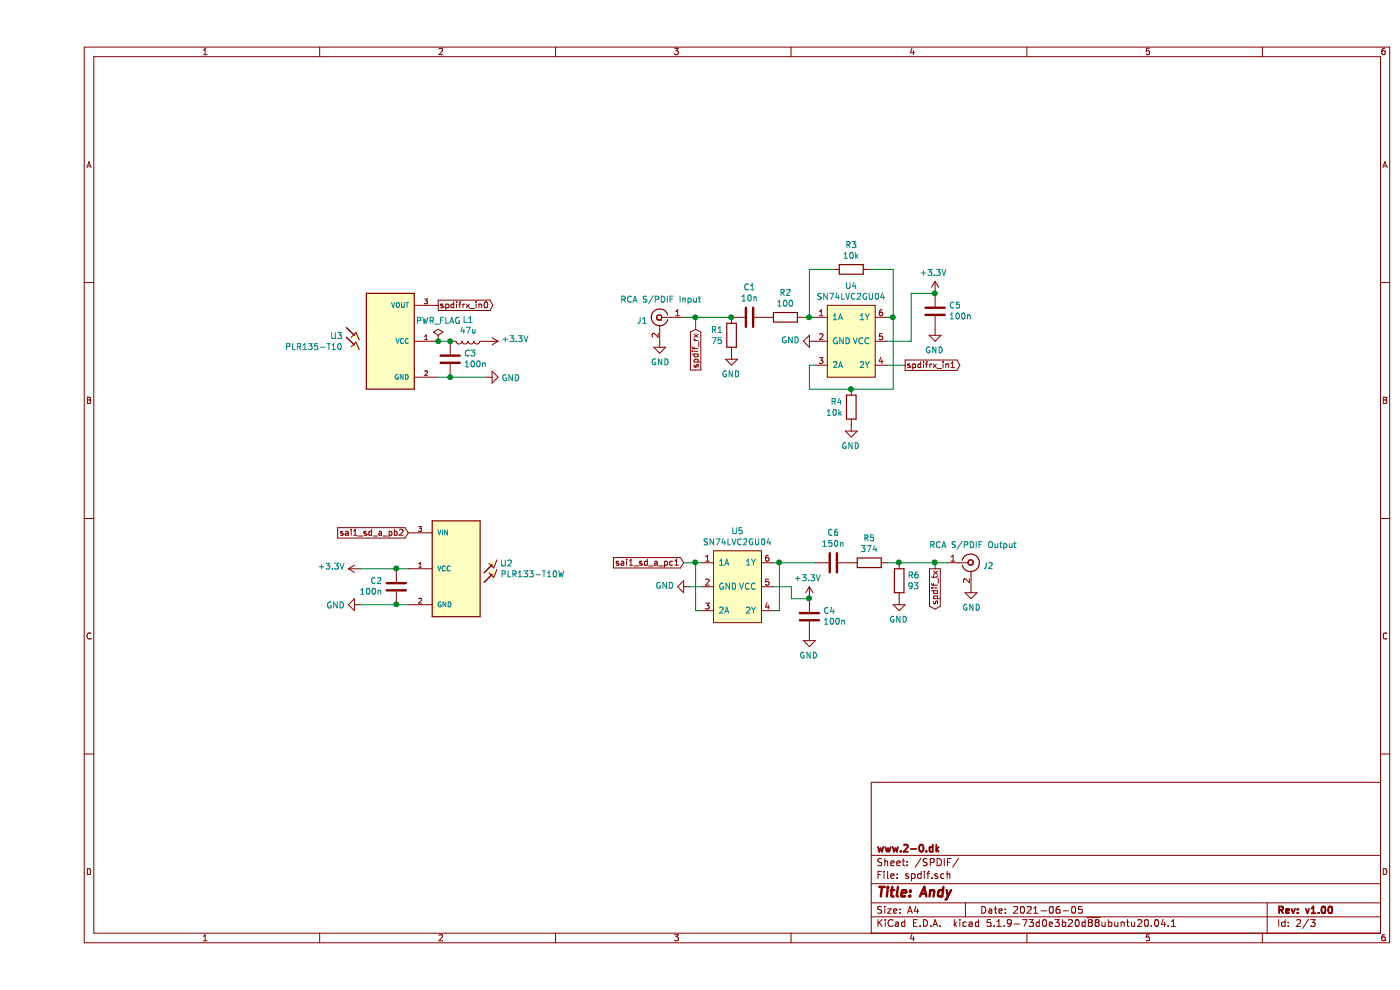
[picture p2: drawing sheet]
EESchema Schematic File Version 4
EELAYER 30 0
EELAYER END
$Descr A4 11693 8268
encoding utf-8
Sheet 2 3
Title "Andy"
Date "2021-06-05"
Rev "v1.00"
Comp "www.2-0.dk"
Comment1 ""
Comment2 ""
Comment3 ""
Comment4 ""
$EndDescr
$Comp
L Connector:Conn_Coaxial J1
U 1 1
P 5200 2650
F 0 "J1" H 5300 2625 50  0000 L CNN
F 1 "RCA S/PDIF Input" H 4850 2800 50  0000 L CNN
F 2 "andy:Audio-RCA" H 5200 2650 50  0001 C CNN
F 3 " ~" H 5200 2650 50  0001 C CNN
	1    5200 2650
	-1   0    0    -1  
$EndComp
$Comp
L Connector:Conn_Coaxial J2
U 1 1
P 7800 4700
F 0 "J2" H 7900 4675 50  0000 L CNN
F 1 "RCA S/PDIF Output" H 7450 4850 50  0000 L CNN
F 2 "andy:Audio-RCA" H 7800 4700 50  0001 C CNN
F 3 " ~" H 7800 4700 50  0001 C CNN
	1    7800 4700
	1    0    0    -1  
$EndComp
$Comp
L power:GND #PWR02
U 1 1
P 3750 3150
F 0 "#PWR02" H 3750 2900 50  0001 C CNN
F 1 "GND" V 3755 3022 50  0000 R CNN
F 2 "" H 3750 3150 50  0001 C CNN
F 3 "" H 3750 3150 50  0001 C CNN
	1    3750 3150
	0    -1   1    0   
$EndComp
$Comp
L power:GND #PWR01
U 1 1
P 2700 5050
F 0 "#PWR01" H 2700 4800 50  0001 C CNN
F 1 "GND" V 2705 4922 50  0000 R CNN
F 2 "" H 2700 5050 50  0001 C CNN
F 3 "" H 2700 5050 50  0001 C CNN
	1    2700 5050
	0    1    1    0   
$EndComp
$Comp
L power:GND #PWR03
U 1 1
P 5200 2850
F 0 "#PWR03" H 5200 2600 50  0001 C CNN
F 1 "GND" H 5205 2677 50  0000 C CNN
F 2 "" H 5200 2850 50  0001 C CNN
F 3 "" H 5200 2850 50  0001 C CNN
	1    5200 2850
	1    0    0    -1  
$EndComp
$Comp
L power:GND #PWR04
U 1 1
P 7800 4900
F 0 "#PWR04" H 7800 4650 50  0001 C CNN
F 1 "GND" H 7805 4727 50  0000 C CNN
F 2 "" H 7800 4900 50  0001 C CNN
F 3 "" H 7800 4900 50  0001 C CNN
	1    7800 4900
	1    0    0    -1  
$EndComp
$Comp
L andy:PLR133-T10W U2
U 1 1
P 3500 4750
F 0 "U2" H 3868 4796 50  0000 L CNN
F 1 "PLR133-T10W" H 3868 4705 50  0000 L CNN
F 2 "andy:PLT133T10W" H 3000 4150 50  0001 L BNN
F 3 "" H 3500 4750 50  0001 L BNN
	1    3500 4750
	1    0    0    -1  
$EndComp
$Comp
L andy:PLR135-T10 U3
U 1 1
P 2950 2850
F 0 "U3" H 3346 2896 50  0000 L CNN
F 1 "PLR135-T10" H 3346 2805 50  0000 L CNN
F 2 "andy:PLR135T10" H 2450 2250 50  0001 L BNN
F 3 "" H 2950 2850 50  0001 L BNN
	1    2950 2850
	-1   0    0    -1  
$EndComp
$Comp
L power:+3.3V #PWR06
U 1 1
P 2700 4750
F 0 "#PWR06" H 2700 4600 50  0001 C CNN
F 1 "+3.3V" V 2715 4878 50  0000 L CNN
F 2 "" H 2700 4750 50  0001 C CNN
F 3 "" H 2700 4750 50  0001 C CNN
	1    2700 4750
	0    -1   -1   0   
$EndComp
Wire Wire Line
	3100 4750 3000 4750
Wire Wire Line
	3100 5050 3000 5050
$Comp
L Device:C C2
U 1 1
P 3000 4900
F 0 "C2" H 2885 4854 50  0000 R CNN
F 1 "100n" H 2885 4945 50  0000 R CNN
F 2 "Capacitor_SMD:C_0603_1608Metric" H 3038 4750 50  0001 C CNN
F 3 "~" H 3000 4900 50  0001 C CNN
	1    3000 4900
	1    0    0    1   
$EndComp
$Comp
L Device:C C3
U 1 1
P 3450 3000
F 0 "C3" H 3335 2954 50  0000 R CNN
F 1 "100n" H 3335 3045 50  0000 R CNN
F 2 "Capacitor_SMD:C_0603_1608Metric" H 3488 2850 50  0001 C CNN
F 3 "~" H 3450 3000 50  0001 C CNN
	1    3450 3000
	-1   0    0    1   
$EndComp
Wire Wire Line
	3450 3150 3350 3150
$Comp
L Device:L L1
U 1 1
P 3600 2850
F 0 "L1" V 3419 2850 50  0000 C CNN
F 1 "47u" V 3510 2850 50  0000 C CNN
F 2 "Inductor_SMD:L_0805_2012Metric" H 3600 2850 50  0001 C CNN
F 3 "~" H 3600 2850 50  0001 C CNN
	1    3600 2850
	0    -1   1    0   
$EndComp
Wire Wire Line
	3350 2850 3450 2850
Connection ~ 3450 2850
$Comp
L power:+3.3V #PWR014
U 1 1
P 3750 2850
F 0 "#PWR014" H 3750 2700 50  0001 C CNN
F 1 "+3.3V" V 3765 2978 50  0000 L CNN
F 2 "" H 3750 2850 50  0001 C CNN
F 3 "" H 3750 2850 50  0001 C CNN
	1    3750 2850
	0    1    -1   0   
$EndComp
Wire Wire Line
	3750 3150 3450 3150
Connection ~ 3450 3150
Wire Wire Line
	3000 4750 2700 4750
Connection ~ 3000 4750
Wire Wire Line
	3000 5050 2700 5050
Connection ~ 3000 5050
Text GLabel 3100 4450 0    50   Input ~ 0
sai1_sd_a_pb2
Text GLabel 3350 2550 2    50   Output ~ 0
spdifrx_in0
Text GLabel 5400 4700 0    50   Input ~ 0
sai1_sd_a_pc1
Text GLabel 7250 3050 2    50   Output ~ 0
spdifrx_in1
$Comp
L andy:SN74LVC2GU04 U4
U 1 1
P 6800 2850
F 0 "U4" H 6800 3315 50  0000 C CNN
F 1 "SN74LVC2GU04" H 6800 3224 50  0000 C CNN
F 2 "Package_TO_SOT_SMD:SOT-23-6" H 6800 2850 50  0001 C CNN
F 3 "" H 6800 2850 50  0001 C CNN
	1    6800 2850
	1    0    0    -1  
$EndComp
$Comp
L Device:R R1
U 1 1
P 5800 2800
F 0 "R1" H 5870 2846 50  0000 L CNN
F 1 "75" H 5870 2755 50  0000 L CNN
F 2 "Resistor_SMD:R_0603_1608Metric" V 5730 2800 50  0001 C CNN
F 3 "~" H 5800 2800 50  0001 C CNN
	1    5800 2800
	-1   0    0    -1  
$EndComp
$Comp
L power:GND #PWR05
U 1 1
P 5800 2950
F 0 "#PWR05" H 5800 2700 50  0001 C CNN
F 1 "GND" H 5805 2777 50  0000 C CNN
F 2 "" H 5800 2950 50  0001 C CNN
F 3 "" H 5800 2950 50  0001 C CNN
	1    5800 2950
	-1   0    0    -1  
$EndComp
$Comp
L Device:C C1
U 1 1
P 5950 2650
F 0 "C1" V 5698 2650 50  0000 C CNN
F 1 "10n" V 5789 2650 50  0000 C CNN
F 2 "Capacitor_SMD:C_0603_1608Metric" H 5988 2500 50  0001 C CNN
F 3 "~" H 5950 2650 50  0001 C CNN
	1    5950 2650
	0    -1   1    0   
$EndComp
$Comp
L Device:R R2
U 1 1
P 6250 2650
F 0 "R2" V 6043 2650 50  0000 C CNN
F 1 "100" V 6134 2650 50  0000 C CNN
F 2 "Resistor_SMD:R_0603_1608Metric" V 6180 2650 50  0001 C CNN
F 3 "~" H 6250 2650 50  0001 C CNN
	1    6250 2650
	0    -1   1    0   
$EndComp
$Comp
L Device:R R3
U 1 1
P 6800 2250
F 0 "R3" V 6593 2250 50  0000 C CNN
F 1 "10k" V 6684 2250 50  0000 C CNN
F 2 "Resistor_SMD:R_0603_1608Metric" V 6730 2250 50  0001 C CNN
F 3 "~" H 6800 2250 50  0001 C CNN
	1    6800 2250
	0    -1   1    0   
$EndComp
Wire Wire Line
	6400 2650 6450 2650
Wire Wire Line
	6450 2650 6450 2250
Wire Wire Line
	6450 2250 6650 2250
Connection ~ 6450 2650
Wire Wire Line
	6450 2650 6500 2650
Wire Wire Line
	6950 2250 7150 2250
Wire Wire Line
	7150 2250 7150 2650
Wire Wire Line
	7150 2650 7100 2650
$Comp
L power:+3.3V #PWR012
U 1 1
P 7500 2450
F 0 "#PWR012" H 7500 2300 50  0001 C CNN
F 1 "+3.3V" H 7515 2623 50  0000 C CNN
F 2 "" H 7500 2450 50  0001 C CNN
F 3 "" H 7500 2450 50  0001 C CNN
	1    7500 2450
	-1   0    0    -1  
$EndComp
$Comp
L power:GND #PWR08
U 1 1
P 6500 2850
F 0 "#PWR08" H 6500 2600 50  0001 C CNN
F 1 "GND" V 6505 2722 50  0000 R CNN
F 2 "" H 6500 2850 50  0001 C CNN
F 3 "" H 6500 2850 50  0001 C CNN
	1    6500 2850
	0    1    -1   0   
$EndComp
$Comp
L Device:C C5
U 1 1
P 7500 2600
F 0 "C5" H 7385 2554 50  0000 R CNN
F 1 "100n" H 7385 2645 50  0000 R CNN
F 2 "Capacitor_SMD:C_0603_1608Metric" H 7538 2450 50  0001 C CNN
F 3 "~" H 7500 2600 50  0001 C CNN
	1    7500 2600
	-1   0    0    1   
$EndComp
$Comp
L power:GND #PWR013
U 1 1
P 7500 2750
F 0 "#PWR013" H 7500 2500 50  0001 C CNN
F 1 "GND" H 7505 2577 50  0000 C CNN
F 2 "" H 7500 2750 50  0001 C CNN
F 3 "" H 7500 2750 50  0001 C CNN
	1    7500 2750
	-1   0    0    -1  
$EndComp
$Comp
L Device:R R4
U 1 1
P 6800 3400
F 0 "R4" H 6870 3446 50  0000 L CNN
F 1 "10k" H 6870 3355 50  0000 L CNN
F 2 "Resistor_SMD:R_0603_1608Metric" V 6730 3400 50  0001 C CNN
F 3 "~" H 6800 3400 50  0001 C CNN
	1    6800 3400
	-1   0    0    -1  
$EndComp
Wire Wire Line
	7150 2650 7150 3250
Connection ~ 7150 2650
Wire Wire Line
	7150 3250 6800 3250
Wire Wire Line
	6450 3250 6450 3050
Wire Wire Line
	6450 3050 6500 3050
$Comp
L power:GND #PWR09
U 1 1
P 6800 3550
F 0 "#PWR09" H 6800 3300 50  0001 C CNN
F 1 "GND" H 6805 3377 50  0000 C CNN
F 2 "" H 6800 3550 50  0001 C CNN
F 3 "" H 6800 3550 50  0001 C CNN
	1    6800 3550
	-1   0    0    -1  
$EndComp
Wire Wire Line
	7100 3050 7250 3050
Connection ~ 6800 3250
Wire Wire Line
	6800 3250 6450 3250
Wire Wire Line
	7300 2450 7300 2850
Wire Wire Line
	7300 2850 7100 2850
Wire Wire Line
	7300 2450 7500 2450
Connection ~ 7500 2450
Connection ~ 5800 2650
$Comp
L andy:SN74LVC2GU04 U5
U 1 1
P 5850 4900
F 0 "U5" H 5850 5365 50  0000 C CNN
F 1 "SN74LVC2GU04" H 5850 5274 50  0000 C CNN
F 2 "Package_TO_SOT_SMD:SOT-23-6" H 5850 4900 50  0001 C CNN
F 3 "" H 5850 4900 50  0001 C CNN
	1    5850 4900
	1    0    0    -1  
$EndComp
$Comp
L Device:R R6
U 1 1
P 7200 4850
F 0 "R6" H 7270 4896 50  0000 L CNN
F 1 "93" H 7270 4805 50  0000 L CNN
F 2 "Resistor_SMD:R_0603_1608Metric" V 7130 4850 50  0001 C CNN
F 3 "~" H 7200 4850 50  0001 C CNN
	1    7200 4850
	1    0    0    -1  
$EndComp
$Comp
L Device:R R5
U 1 1
P 6950 4700
F 0 "R5" V 6743 4700 50  0000 C CNN
F 1 "374" V 6834 4700 50  0000 C CNN
F 2 "Resistor_SMD:R_0603_1608Metric" V 6880 4700 50  0001 C CNN
F 3 "~" H 6950 4700 50  0001 C CNN
	1    6950 4700
	0    1    1    0   
$EndComp
$Comp
L Device:C C6
U 1 1
P 6650 4700
F 0 "C6" V 6398 4700 50  0000 C CNN
F 1 "150n" V 6489 4700 50  0000 C CNN
F 2 "Capacitor_SMD:C_0603_1608Metric" H 6688 4550 50  0001 C CNN
F 3 "~" H 6650 4700 50  0001 C CNN
	1    6650 4700
	0    1    1    0   
$EndComp
Wire Wire Line
	6150 5100 6200 5100
Wire Wire Line
	6200 5100 6200 4700
Wire Wire Line
	6200 4700 6150 4700
$Comp
L power:+3.3V #PWR010
U 1 1
P 6450 5000
F 0 "#PWR010" H 6450 4850 50  0001 C CNN
F 1 "+3.3V" H 6465 5173 50  0000 C CNN
F 2 "" H 6450 5000 50  0001 C CNN
F 3 "" H 6450 5000 50  0001 C CNN
	1    6450 5000
	-1   0    0    -1  
$EndComp
$Comp
L Device:C C4
U 1 1
P 6450 5150
F 0 "C4" H 6335 5104 50  0000 R CNN
F 1 "100n" H 6335 5195 50  0000 R CNN
F 2 "Capacitor_SMD:C_0603_1608Metric" H 6488 5000 50  0001 C CNN
F 3 "~" H 6450 5150 50  0001 C CNN
	1    6450 5150
	-1   0    0    1   
$EndComp
$Comp
L power:GND #PWR011
U 1 1
P 6450 5300
F 0 "#PWR011" H 6450 5050 50  0001 C CNN
F 1 "GND" H 6455 5127 50  0000 C CNN
F 2 "" H 6450 5300 50  0001 C CNN
F 3 "" H 6450 5300 50  0001 C CNN
	1    6450 5300
	-1   0    0    -1  
$EndComp
Wire Wire Line
	6150 4900 6300 4900
Connection ~ 6450 5000
$Comp
L power:GND #PWR015
U 1 1
P 7200 5000
F 0 "#PWR015" H 7200 4750 50  0001 C CNN
F 1 "GND" H 7205 4827 50  0000 C CNN
F 2 "" H 7200 5000 50  0001 C CNN
F 3 "" H 7200 5000 50  0001 C CNN
	1    7200 5000
	-1   0    0    -1  
$EndComp
Connection ~ 7200 4700
Wire Wire Line
	7200 4700 7100 4700
Wire Wire Line
	6500 4700 6200 4700
Connection ~ 6200 4700
$Comp
L power:GND #PWR07
U 1 1
P 5450 4900
F 0 "#PWR07" H 5450 4650 50  0001 C CNN
F 1 "GND" V 5455 4772 50  0000 R CNN
F 2 "" H 5450 4900 50  0001 C CNN
F 3 "" H 5450 4900 50  0001 C CNN
	1    5450 4900
	0    1    -1   0   
$EndComp
Wire Wire Line
	5550 5100 5500 5100
Wire Wire Line
	5500 5100 5500 4700
Wire Wire Line
	5500 4700 5550 4700
Wire Wire Line
	5550 4900 5450 4900
Wire Wire Line
	5500 4700 5400 4700
Connection ~ 5500 4700
Wire Wire Line
	6300 4900 6300 5000
Wire Wire Line
	6300 5000 6450 5000
$Comp
L power:PWR_FLAG #FLG0101
U 1 1
P 3350 2850
F 0 "#FLG0101" H 3350 2925 50  0001 C CNN
F 1 "PWR_FLAG" H 3350 3023 50  0000 C CNN
F 2 "" H 3350 2850 50  0001 C CNN
F 3 "~" H 3350 2850 50  0001 C CNN
	1    3350 2850
	1    0    0    -1  
$EndComp
Connection ~ 3350 2850
Text GLabel 5500 2750 3    50   Input ~ 0
spdif_rx
Text GLabel 7500 4750 3    50   Output ~ 0
spdif_tx
Wire Wire Line
	5400 2650 5500 2650
Wire Wire Line
	5500 2750 5500 2650
Connection ~ 5500 2650
Wire Wire Line
	5500 2650 5800 2650
Wire Wire Line
	7200 4700 7500 4700
Wire Wire Line
	7500 4750 7500 4700
Connection ~ 7500 4700
Wire Wire Line
	7500 4700 7600 4700
$EndSCHEMATC
